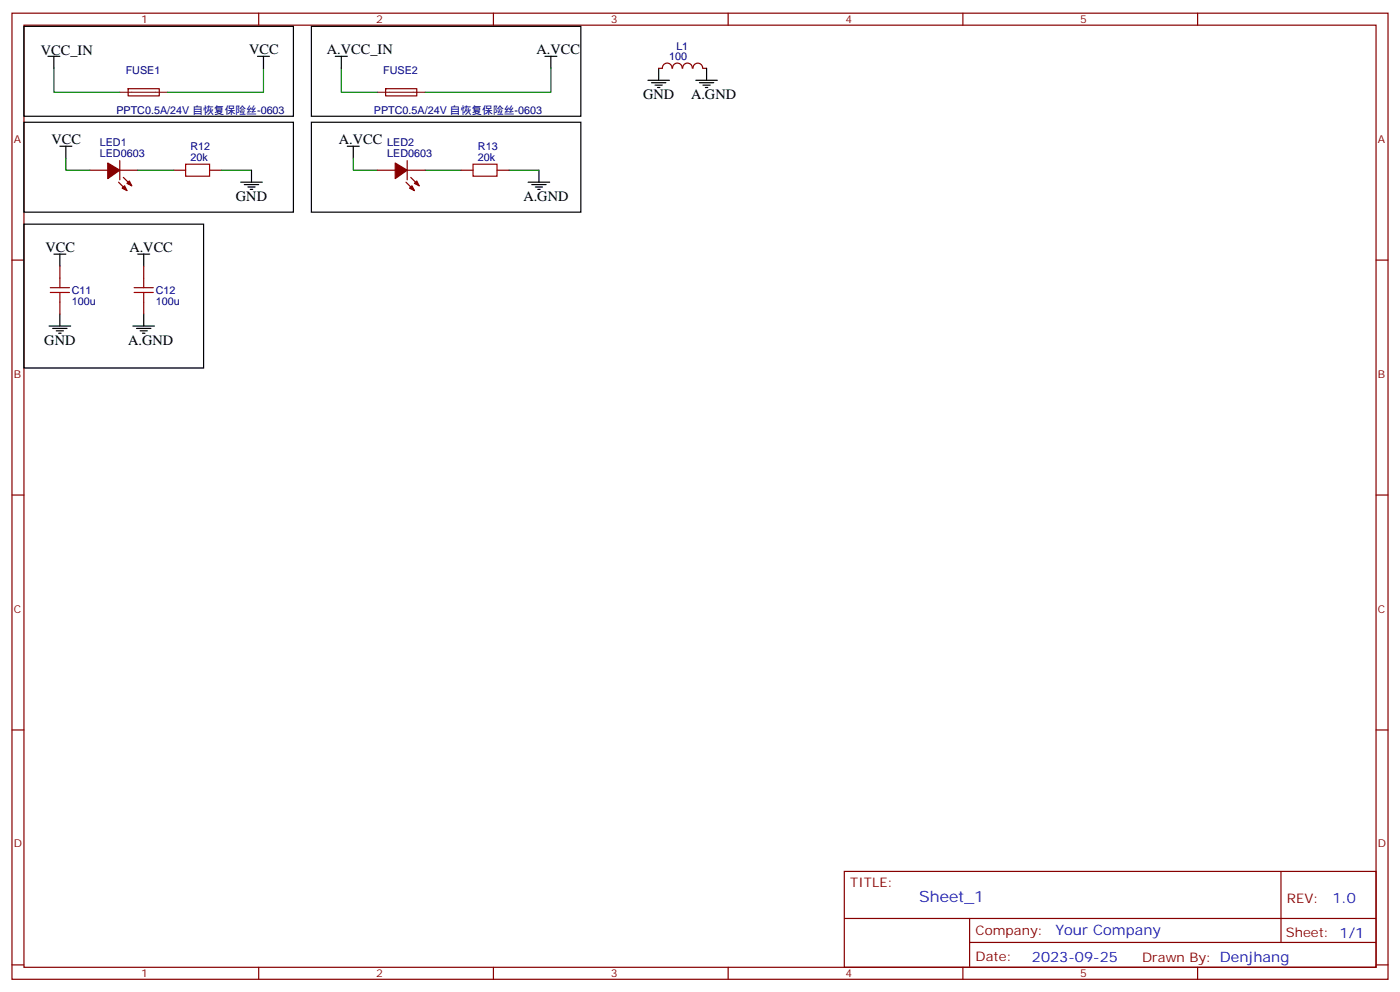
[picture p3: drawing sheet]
<svg xmlns="http://www.w3.org/2000/svg" width="412mm" height="292mm" viewBox="0 0 412 292" stroke-linecap="round" stroke-linejoin="round" font-family="sans-serif">
<g fill="none" stroke="#870000" stroke-width=".35">
<path d="M3.5 3.9h405.4v284.3h-405.4zM7.1 7.4h398.2v277.3h-398.2zM76.2 3.9v3.5M145.3 3.9v3.5M214.5 3.9v3.5M283.6 3.9v3.5M352.8 3.9v3.5M37.8 26.1h9.1v2.1h-9.1zM113.6 26.1h9.1l.1 2.1h-9.2zM194 20.1h1.1M195.1 20.1a1.41 1.41 0 0 1 1.4-1.5 1.41 1.41 0 0 1 1.4 1.5M198.1 20.1a1.41 1.41 0 0 1 1.4-1.5 1.41 1.41 0 0 1 1.4 1.5"/>
<path d="M201.1 20.1a1.41 1.41 0 0 1 1.4-1.5 1.41 1.41 0 0 1 1.4 1.5M204.2 20.1a1.41 1.41 0 0 1 1.4-1.5 1.41 1.41 0 0 1 1.4 1.5M207.1 20.1h1M26.5 50.1h5.2M34.9 53.6l2.5 2.5M35.3 50.1h5.3M35.3 47.3v5.6M36.3 52.2l2.5 2.5M51.2 50.1h3.5M61.7 50.1h3.6M111.1 50.1h5.3M119.6 53.6l2.5 2.5"/>
<path d="M119.9 50.1h5.3M119.9 47.3v5.6M121 52.2l2.5 2.5M135.8 50.1h3.5M146.4 50.1h3.5M3.5 76.6h3.6M17.6 78.3v3.5M42.3 78.3v3.5M405.3 76.6h3.6M17.6 88.9v3.5M42.3 88.9v3.5M3.5 145.7h3.6"/>
<path d="M405.3 145.7h3.6M3.5 214.8h3.6M405.3 214.8h3.6M248.7 256.5h156.6v28.2h-156.6zM377.3 256.5v20.9M248.7 270.3h156.5M285.6 277.4h119.6M285.6 270.3v14.1M3.5 284h3.6M76.2 284.7v3.5M145.3 284.7v3.5M214.5 284.7v3.5"/>
<path d="M283.6 284.7v3.5M352.8 284.7v3.5M405.3 284h3.6"/>
</g>
<path d="M35.3 27.2h14.1M111.1 27.2h14.1" fill="none" stroke="#8c2424" stroke-width=".35"/>
<g fill="none" stroke="#000" stroke-width=".35">
<path d="M7.1 7.8h79.3v26.4h-79.3zM14.1 16.6h3.5M15.9 16.6v3.5M75.8 16.6h3.6M77.6 16.6v3.5M91.7 7.8h79.4v26.4h-79.4zM98.8 16.6h3.5M100.5 16.6v3.5M160.5 16.6h3.5M162.3 16.6v3.5M7.1 36h79.3v26.4h-79.3zM91.7 36h79.4v26.4h-79.4z"/>
<path d="M190.9 23.6h6.3M191.9 24.3h4.2M193 25h2.1M193.7 25.8h.7M194 20.1v3.5M205 23.6h6.3M206 24.3h4.3M207.1 25h2.1M207.8 25.8h.7M208.1 20.1v3.5M17.6 43h3.6M19.4 43v3.6"/>
<path d="M70.9 53.6h6.4M72 54.3h4.2M73 55h2.1M73.7 55.7h.7M74.1 50.1v3.5M102.3 43h3.5M104.1 43v3.6M155.6 53.6h6.3M156.6 54.3h4.3M157.7 55h2.1M158.4 55.7h.7M158.7 50.1v3.5"/>
<path d="M7.1 66h52.9v42.3h-52.9zM15.9 74.8h3.5M17.6 74.8v3.5M40.6 74.8h3.5M42.3 74.8v3.5M14.5 96h6.3M15.5 96.7h4.3M16.6 97.4h2.1M17.3 98.1h.7M17.6 92.4v3.6M39.2 96h6.3M40.2 96.7h4.2"/>
<path d="M41.3 97.4h2.1M42 98.1h.7M42.3 92.4v3.6"/>
</g>
<path d="M15.9 20.1v7.1h19.4M77.6 20.1v7.1h-28.2M100.5 20.1v7.1h10.6M162.3 20.1v7.1h-37.1M19.4 46.6v3.5h7.1M40.6 50.1h10.6M65.3 50.1h8.8M104.1 46.6v3.5h7M125.2 50.1h10.6M149.9 50.1h8.8" fill="none" stroke="#008700" stroke-width=".35"/>
<path d="M54.7 48.3h7v3.6h-7zM139.3 48.3h7.1v3.6h-7.1zM14.8 86.1h5.7M14.8 84.7h5.7M17.6 81.8v2.9M17.6 86.1v2.8M39.5 86.1h5.7M39.5 84.7h5.7M42.3 81.8v2.9M42.3 86.1v2.8" fill="none" stroke="#a10000" stroke-width=".35"/>
<g fill="#870000" stroke="#870000" stroke-width=".35">
<path d="M116.4 48l3.5 2.1-3.5 2.5z"/>
<path d="M120.6 55.4l.8-.7 .7 1.4z"/>
<path d="M122.1 54l.7-.7 .7 1.4z"/>
<path d="M31.7 48l3.6 2.1-3.6 2.5z"/>
<path d="M36 55.4l.7-.7 .7 1.4z"/>
<path d="M37.4 54l.7-.7 .7 1.4z"/>
</g>
<text font-size="4.6" fill="#00f" x="270.8" y="265.5">Sheet_1</text>
<g font-size="4.2">
<text x="12" y="16.2">VCC_IN</text>
<text x="73.4" y="15.9">VCC</text>
<text x="96.3" y="15.9">A.VCC_IN</text>
<text x="158" y="15.9">A.VCC</text>
<text x="189.4" y="29.3">GND</text>
<text x="203.6" y="29.3">A.GND</text>
<text x="15.2" y="42.3">VCC</text>
<text x="99.8" y="42.3">A.VCC</text>
<text x="69.5" y="59.3">GND</text>
<text x="154.2" y="59.3">A.GND</text>
<text x="13.4" y="74.1">VCC</text>
<text x="38.1" y="74.1">A.VCC</text>
<text x="13.1" y="101.6">GND</text>
<text x="37.7" y="101.6">A.GND</text>
</g>
<g font-size="4.2" fill="#00f">
<text x="392.5" y="265.7">1.0</text>
<text x="310.9" y="275.3">Your Company</text>
<text x="304" y="283.1">2023-09-25</text>
</g>
<g font-size="3.9" fill="#800">
<text x="250.5" y="261.1">TITLE:</text>
<text x="379.1" y="265.7">REV:</text>
<text x="287.4" y="275.3">Company:</text>
<text x="378.7" y="275.9">Sheet: 1/1</text>
<text x="287.4" y="282.9">Date:</text>
<text x="336.4" y="283">Drawn By: Denjhang</text>
</g>
<g font-size="3.2" fill="#800">
<text x="41.6" y="6.9">1</text>
<text x="110.8" y="6.9">2</text>
<text x="179.9" y="6.9">3</text>
<text x="249.1" y="6.9">4</text>
<text x="318.2" y="6.9">5</text>
<text x="4.1" y="42">A</text>
<text x="405.9" y="42">A</text>
<text x="4.1" y="111.1">B</text>
<text x="405.9" y="111.1">B</text>
<text x="4.1" y="180.3">C</text>
<text x="405.9" y="180.3">C</text>
<text x="4.1" y="249.4">D</text>
<text x="405.9" y="249.4">D</text>
<text x="41.6" y="287.7">1</text>
<text x="110.8" y="287.7">2</text>
<text x="179.9" y="287.7">3</text>
<text x="249.1" y="287.7">4</text>
<text x="318.2" y="287.7">5</text>
</g>
<g font-size="3.2" fill="#000080">
<text x="197.1" y="17.8">100</text>
<text x="199.2" y="14.6">L1</text>
<text x="37" y="21.8">FUSE1</text>
<text x="112.9" y="21.8">FUSE2</text>
<text x="34.3" y="33.6">PPTC0.5A/24V 自恢复保险丝-0603</text>
<text x="110.1" y="33.6">PPTC0.5A/24V 自恢复保险丝-0603</text>
<text x="29.4" y="46.2">LED0603</text>
<text x="29.4" y="43">LED1</text>
<text x="56.1" y="47.3">20k</text>
<text x="56.1" y="44.1">R12</text>
<text x="114.1" y="46.2">LED0603</text>
<text x="114.1" y="43">LED2</text>
<text x="140.8" y="47.3">20k</text>
<text x="140.8" y="44.1">R13</text>
<text x="21.2" y="89.7">100u</text>
<text x="21.2" y="86.5">C11</text>
<text x="45.9" y="89.7">100u</text>
<text x="45.9" y="86.5">C12</text>
</g>
</svg>
